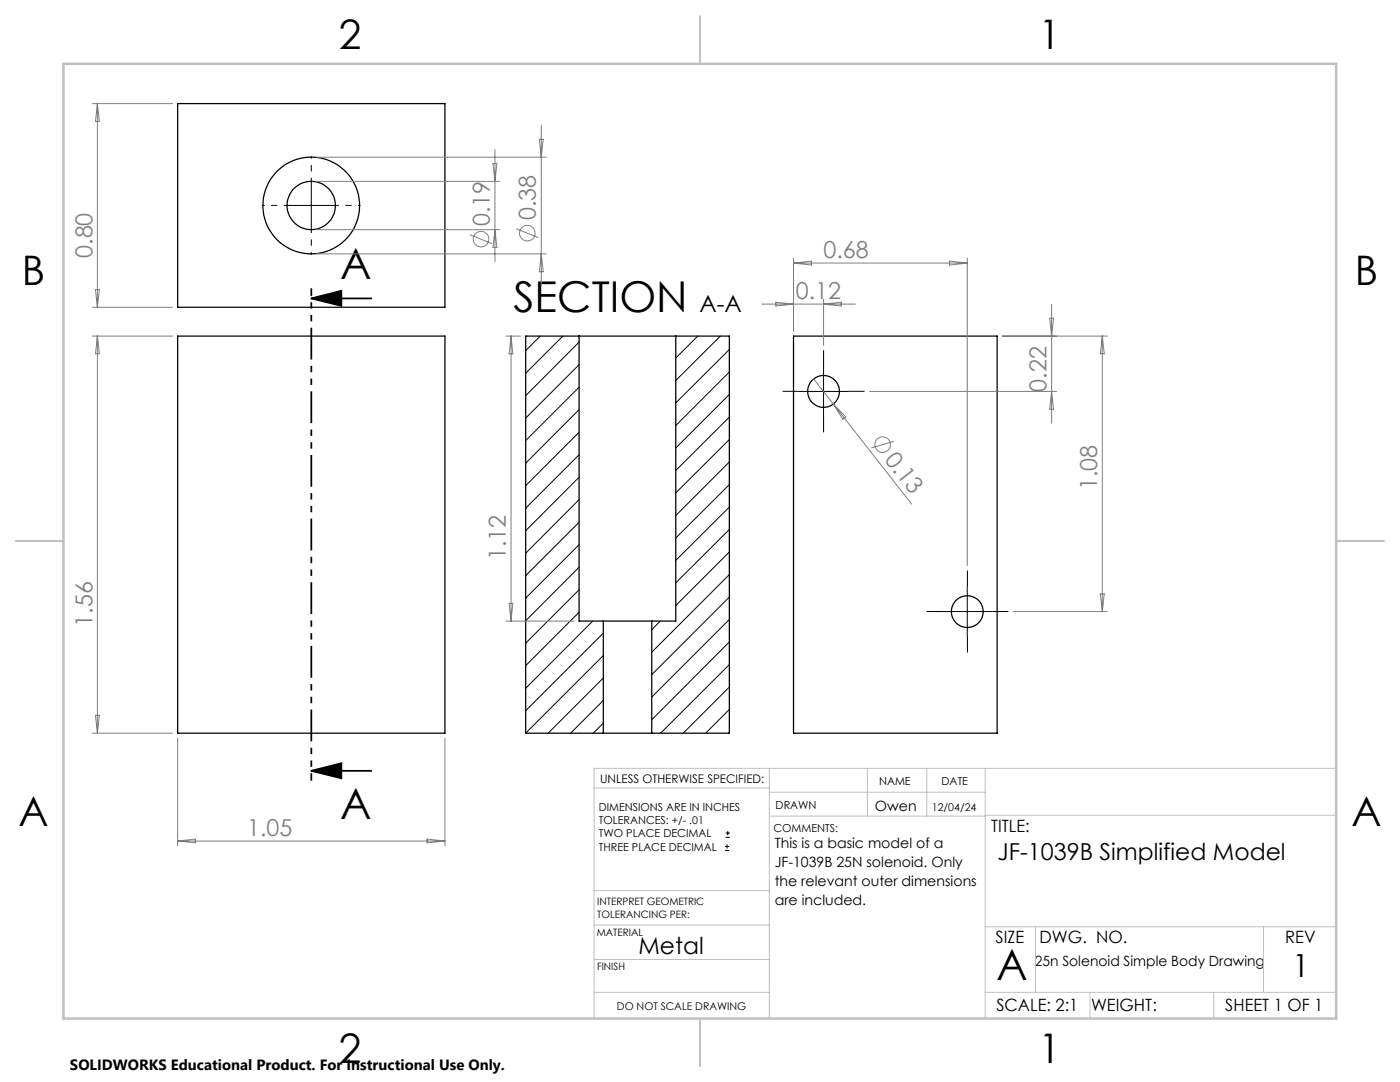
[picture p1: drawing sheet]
<svg xmlns="http://www.w3.org/2000/svg" width="279mm" height="216mm" viewBox="0 0 279 216" stroke-linecap="round" stroke-linejoin="round" font-family="sans-serif">
<g fill="none" stroke="#000" stroke-width=".25">
<path d="M35.5 20.7h53.3v40.6h-53.3zM35.5 67.1h53.3v79.2h-53.3zM115.6 67.1h19.3M115.6 67.1h-10.7v79.2h15.5M115.6 67.1v56.8h4.8M134.9 67.1h10.7v79.2h-15.5M134.9 67.1v56.8h-4.8M158.4 67.1h40.6v79.2h-40.6zM120.4 123.9h9.7M120.4 123.9v22.4M130.1 123.9v22.4M120.4 146.3h9.7"/>
<circle cx="62.1" cy="41" r="4.8"/>
<circle cx="62.1" cy="41" r="9.7"/>
<circle cx="164.4" cy="78.1" r="3.2"/>
<circle cx="193" cy="122" r="3.2"/>
</g>
<g fill="none" stroke="#000" stroke-width=".2">
<path d="M62.1 36v10M57.1 41h10M107.8 67.1l-2.9 2.9M112.3 67.1l-7.4 7.4M115.6 68.3l-10.7 10.7M115.6 72.8l-10.7 10.6M115.6 77.3l-10.7 10.6M139.2 67.1l-4.3 4.3M143.8 67.1l-8.9 8.8M145.6 69.7l-10.7 10.7M145.6 74.2l-10.7 10.7M145.6 78.7l-10.7 10.7"/>
<path d="M159.3 78.1h10M164.4 73.1v10M115.6 90.7l-10.7 10.7M115.6 99.7l-10.7 10.7M115.6 81.7l-10.7 10.7M115.6 86.3l-10.7 10.6M115.6 95.2l-10.7 10.7M145.6 83.2l-10.7 10.7M145.6 87.7l-10.7 10.7M145.6 92.2l-10.7 10.7M145.6 96.7l-10.7 10.7M115.6 104.2l-10.7 10.7"/>
<path d="M115.6 108.7l-10.7 10.6M115.6 113.2l-10.7 10.7M115.6 117.7l-10.7 10.6M145.6 101.2l-10.7 10.6M145.6 105.7l-10.7 10.6M145.6 110.1l-10.7 10.7M145.6 114.7l-15.5 15.4M145.6 119.1l-15.5 15.5M193 117.1v9.9M115.6 122.2l-10.7 10.6M118.3 123.9l-13.4 13.4M120.4 126.3l-15.5 15.5"/>
<path d="M120.4 130.8l-15.5 15.5M120.4 135.3l-11 11M120.4 139.8l-6.5 6.5M131.8 123.9l-1.7 1.8M145.6 123.6l-15.5 15.5M145.6 128.1l-15.5 15.5M145.6 132.6l-13.8 13.7M145.6 137.1l-9.3 9.2M188.1 122h9.9M120.4 144.3l-2 2M145.6 141.6l-4.8 4.7M145.6 146.1l-.3 .2"/>
<path d="M144.7 169.7h.8M144.7 168.9h.8M144.8 167.1h.9M144.8 166.2h.9M145.1 168.5v.8M145.2 165.8v.9"/>
</g>
<g fill="none" stroke="#808080" stroke-width=".2">
<path d="M18.5 20.7h15.9M19.4 20.7v40.6M19.4 20.7l.4 3.5h-.8zM63.1 36.2h36.7M63.1 31.4h45.9M98.4 32.6h.8l-.4 3.6zM98.8 29.8v22.4M107.6 27.8h.8l-.4 3.6zM108 25v32M19 57.8h.8l-.4 3.5zM63.1 45.8h36.7M63.1 50.7h45.9"/>
<path d="M93.8 46.8l4.4 1.8M98.8 45.8l.4 3.6h-.8zM103 45.6l4.5 1.8M108 50.7l.4 3.5h-.8zM158.4 51.5v14.5M158.4 52.5h34.6M158.4 52.5l3.5-.4v.8zM164.4 59.7v9.2M189.5 52.1l3.5 .4-3.5 .4zM193 51.5v61.4M18.5 67.1h15.9M18.5 61.3h15.9"/>
<path d="M19.4 67.1l.4 3.5h-.8zM19.4 67.1v79.2M101 67.1h2.9M102 67.1l.3 3.5h-.7zM102 67.1v56.8M152 60.7h18.7M154.8 60.3l3.6 .4-3.6 .4zM162.4 75.6l3.9 5M164.4 60.7l3.5-.4v.8zM173.5 78.1h37.4M200 67.1h21M209.5 63.5h.8l-.4 3.6z"/>
<path d="M209.9 60.7v23.8M209.9 78.1l.4 3.6h-.8zM220 67.1v54.9M220 67.1l.4 3.5h-.8zM166.3 80.6l15.6 20M166.3 80.6l2.5 2.6-.6 .4zM178.4 88.1l-4.6 1.3M219.6 118.5h.8l-.4 3.5zM101 123.9h13.6M101.6 120.4h.7l-.3 3.5zM202.2 122h18.8M18.5 146.3h15.9"/>
<path d="M19 142.7h.8l-.4 3.6zM35.5 147.3v21.5M88.8 147.3v21.5M35.5 167.8h53.3M35.5 167.8l3.5-.4v.8zM85.2 167.4l3.6 .4-3.6 .4z"/>
<circle cx="96" cy="47.7" r="1.56"/>
<circle cx="105.3" cy="46.5" r="1.56"/>
<circle cx="176.1" cy="88.7" r="1.55"/>
</g>
<path d="M62.1 59.5l6-1.5v3zM62.1 59.5h12M62.1 153.8l6-1.5v3zM62.1 153.8h12" fill="none" stroke="#000" stroke-width=".35"/>
<path d="M159.4 78.1h-3.2M164.4 73.1v-3.2M169.4 78.1h3.1M164.4 83.1v3.2M193.1 117v-3.1M188.1 122h-3.2M193.1 127v3.2M198.1 122h3.1" fill="none" stroke="#000" stroke-width=".2" stroke-dasharray="15.2 1.3 1.3 1.3" stroke-linecap="butt"/>
<path d="M62.1 36v-4.8M57.1 41h-4.8M62.1 46v4.8M67.1 41h4.9" fill="none" stroke="#000" stroke-width=".2" stroke-dasharray="15.2 1.3 1.3 1.3" stroke-dashoffset="14.7" stroke-linecap="butt"/>
<path d="M62.1 57.5v98.3" fill="none" stroke="#000" stroke-width=".35" stroke-dasharray="6.3 1.3 1.3 1.3 1.3 1.3" stroke-dashoffset="4.8" stroke-linecap="butt"/>
<g fill="none" stroke="#c0c0c0" stroke-width=".2">
<path d="M118.6 157.2h34.9M153.5 153.3v49.9M153.5 158.1h43.1M173.1 153.3v9.5M185 153.3v9.5M196.6 153.3v49.9M266.7 153.3h-148.1v49.9M118.6 177.7h35M153.5 162.8h43.1M196.6 162.7h70.1M118.6 198h34.9M118.6 191.5h34.9"/>
<path d="M118.6 184.6h35M196.6 198h70.1M196.6 184.9h70.1M206.7 184.9v13.1M217.5 198v5.2M242.2 198v5.2M252.2 184.9v13.1"/>
</g>
<path d="M139.7 3.2v9.5M3.1 107.9h9.6M266.7 107.9h9.5M139.7 203.2v9.6" fill="none" stroke="#c0c0c0" stroke-width=".25"/>
<path d="M12.7 12.7h254v190.5h-254z" fill="none" stroke="#c0c0c0" stroke-width=".5"/>
<path d="M62.1 59.5l6-1.5v3zM62.1 153.8l6-1.5v3z" fill="#000"/>
<g font-size="8.5">
<text x="67.9" y="55.7">A</text>
<text x="102.5" y="62.2">SECTION</text>
<text x="67.9" y="163.4">A</text>
<text x="198.9" y="195.5">A</text>
</g>
<g font-size="8.1">
<text x="67.6" y="9.7">2</text>
<text x="207.3" y="9.7">1</text>
<text x="4.4" y="57">B</text>
<text x="270.4" y="57">B</text>
<text x="3.7" y="164.9">A</text>
<text x="269.7" y="164.9">A</text>
<text x="67.6" y="212.2">2</text>
<text x="207.3" y="212.2">1</text>
</g>
<text font-size="6.3" x="257.9" y="194.9">1</text>
<g font-size="4.7" fill="#808080">
<text x="97.7" y="45.1" transform="rotate(-90 97.7 45.1)">0.19</text>
<text x="107" y="43.9" transform="rotate(-90 107 43.9)">0.38</text>
<text x="18.4" y="51.5" transform="rotate(-90 18.4 51.5)">0.80</text>
<text x="164.3" y="51.5">0.68</text>
<text x="158.8" y="59.7">0.12</text>
<text x="208.9" y="78.2" transform="rotate(-90 208.9 78.2)">0.22</text>
<text x="176.4" y="91.8" transform="rotate(52 176.4 91.8)">0.13</text>
<text x="219" y="97.8" transform="rotate(-90 219 97.8)">1.08</text>
<text x="101" y="111.8" transform="rotate(-90 101 111.8)">1.12</text>
<text x="18.4" y="125" transform="rotate(-90 18.4 125)">1.56</text>
<text x="49.3" y="166.8">1.05</text>
</g>
<g font-size="4.7">
<text x="139.6" y="62.2">A-A</text>
<text x="199.1" y="171.7">JF-1039B Simplified Model</text>
<text x="127.4" y="190.4">Metal</text>
</g>
<g font-size="3.4">
<text x="197.8" y="166">TITLE:</text>
<text x="198.7" y="188.1">SIZE</text>
<text x="207.5" y="188.1">DWG. NO.</text>
<text x="256.5" y="188.2">REV</text>
<text x="198.8" y="201.7">SCALE: 2:1</text>
<text x="217.7" y="201.8">WEIGHT:</text>
<text x="244.5" y="201.7">SHEET 1 OF 1</text>
</g>
<text font-size="3" x="14" y="213.5">SOLIDWORKS Educational Product. For Instructional Use Only.</text>
<g font-size="2.8">
<text x="174.6" y="161.9">Owen</text>
<text x="154.6" y="169.2">This is a basic model of a</text>
<text x="154.6" y="173">JF-1039B 25N solenoid. Only</text>
<text x="154.6" y="176.8">the relevant outer dimensions</text>
<text x="154.6" y="180.6">are included.</text>
<text x="206.5" y="192.8">25n Solenoid Simple Body Drawing</text>
</g>
<text font-size="2.4" x="119.8" y="156.2">UNLESS OTHERWISE SPECIFIED:</text>
<g font-size="2.2">
<text x="119.5" y="161.8">DIMENSIONS ARE IN INCHES</text>
<text x="154.8" y="161.4">DRAWN</text>
<text x="175.4" y="156.6">NAME</text>
<text x="187.9" y="156.7">DATE</text>
<text x="119.5" y="164.4">TOLERANCES: +/- .01</text>
<text x="119.5" y="167.1">TWO PLACE DECIMAL</text>
<text x="154.4" y="166.1">COMMENTS:</text>
<text x="119.5" y="169.7">THREE PLACE DECIMAL</text>
</g>
<g font-size="2.1">
<text x="186" y="161.9">12/04/24</text>
<text x="123.1" y="201.6">DO NOT SCALE DRAWING</text>
</g>
<g font-size="2">
<text x="119.2" y="180.6">INTERPRET GEOMETRIC</text>
<text x="119.2" y="183.1">TOLERANCING PER:</text>
<text x="119.1" y="186.7">MATERIAL</text>
<text x="119.1" y="193.5">FINISH</text>
</g>
</svg>
